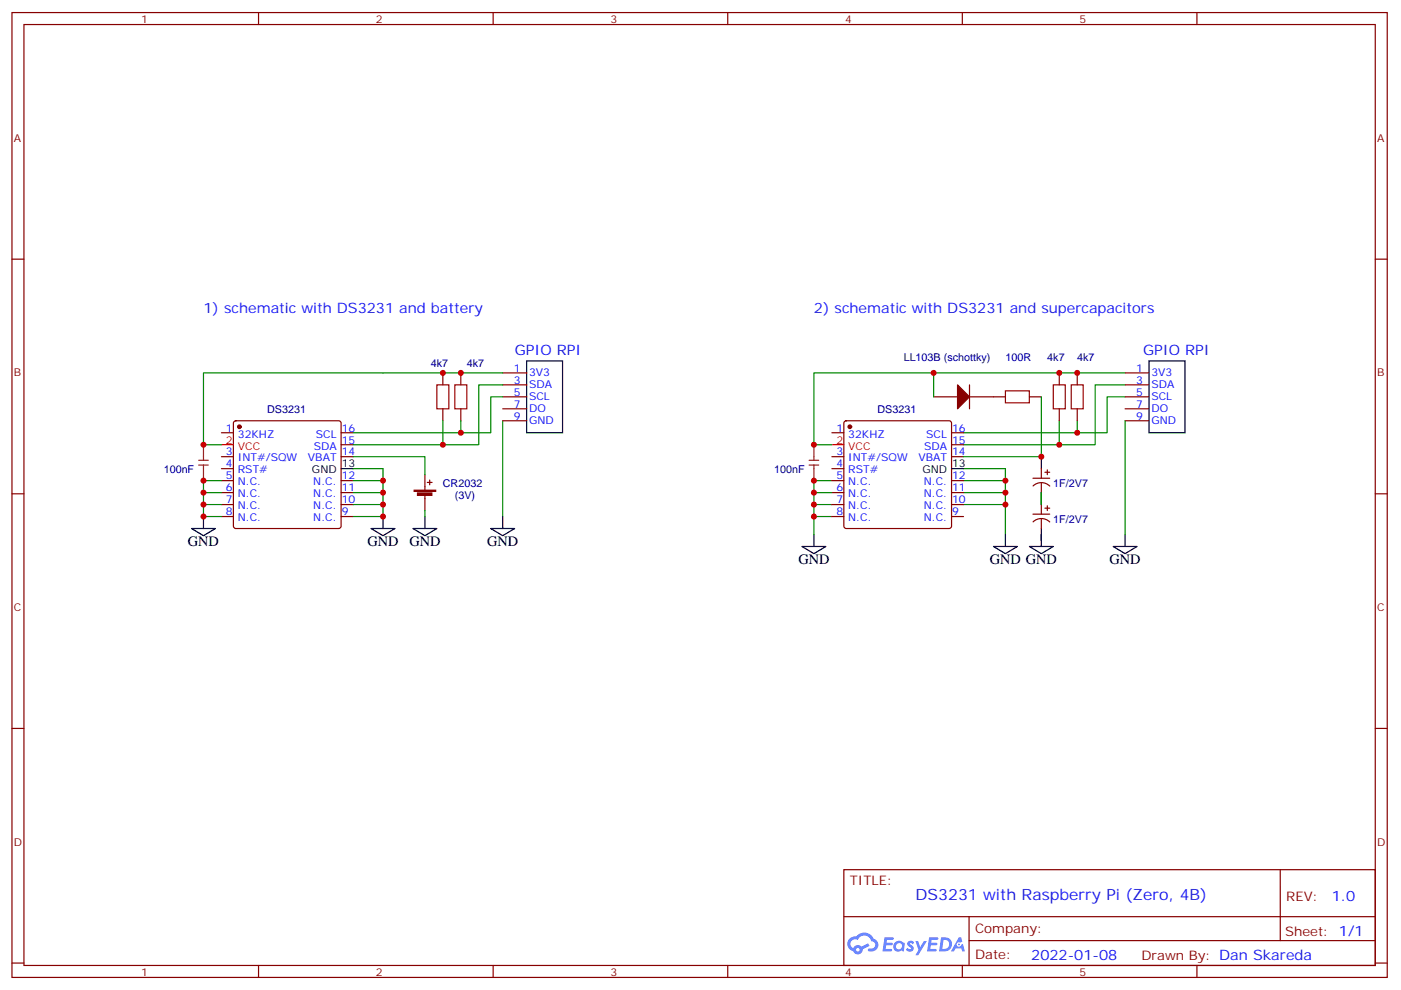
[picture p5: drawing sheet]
<svg xmlns="http://www.w3.org/2000/svg" width="413mm" height="292mm" viewBox="0 0 413 292" stroke-linecap="round" stroke-linejoin="round" font-family="sans-serif">
<g fill="none" stroke="#870000" stroke-width=".35">
<path d="M3.5 3.7h405.4v284.3h-405.4zM7.1 7.2h398.2v277.3h-398.2zM76.2 3.7v3.5M145.3 3.7v3.5M214.5 3.7v3.5M283.6 3.7v3.5M352.8 3.7v3.5M3.5 76.4h3.6M405.3 76.4h3.6M3.5 145.5h3.6M405.3 145.5h3.6M3.5 214.7h3.6"/>
<path d="M405.3 214.7h3.6M248.7 256.3h156.6v28.2h-156.6zM377.3 256.3v20.9M248.7 270.1h156.5M285.6 277.2h119.6M285.6 270.1v14.2M3.5 283.8h3.6M76.2 284.5v3.5M145.3 284.5v3.5M214.5 284.5v3.5M283.6 284.5v3.5M352.8 284.5v3.5"/>
<path d="M405.3 283.8h3.6"/>
</g>
<g fill="#5487ff">
<path d="M267.7 277.5a1.22 1.22 0 0 1 1.7 .2l-.4 .6a.47 .47 0 0 0-.3-.4 .47 .47 0 0 0-.5 .2l.1 .2a1.14 1.14 0 0 1 .8 1.8 1.14 1.14 0 0 1-1.9 0l-.2-.2 .5-.6 .7 .5a.29 .29 0 0 0 .3-.3 .29 .29 0 0 0-.2-.3 1.04 1.04 0 0 1-.6-1.7z"/>
<path d="M260.7 276.2h2.4l.3 .2-.2 .5-1.8 .1-.1 .8h1.5l.3 .4-.3 .4h-1.6l-.2 1.1h1.7l.2 .3-.2 .3-2.6 .1z"/>
<path d="M273.8 276.2h2.4l.3 .2-.1 .5-1.8 .1-.2 .8h1.6l.3 .4-.4 .4-1.6-.1-.1 1.1 1.7 .1 .2 .3-.2 .3-2.6 .1z"/>
<path d="M282.6 276.2h.7l.3 1.3-.6 .3a.69 .69 0 0 0-1 .3 .69 .69 0 0 0 .4 .9 .69 .69 0 0 0 .9-.6l.5-.2 .6 2.2h-.8l-.2-.9h-1.8l-.5 .9h-.8z"/>
<path d="M269.8 277.3h.8l.6 1.8 1.1-1.8h.9l-2.6 4.2h-.8l.9-1.5z"/>
<path d="M277.4 276.2l-.6 4.2h1.3a2.11 2.11 0 0 0 2.5-2.1 2.11 2.11 0 0 0-2.5-2.1zM278.1 277a1.39 1.39 0 0 1 1.7 1.4 1.39 1.39 0 0 1-1.8 1.2h-.3z"/>
<path d="M263.7 277.8a1.54 1.54 0 0 0-.1 2.2 1.54 1.54 0 0 0 2.2 .1l.6 .3 .3-2.3-.2-.3h-.4a1.49 1.49 0 0 0-2.4 0zM264 278.8a.94 .94 0 0 1 1.8 0 .94 .94 0 0 1-1.8 0z"/>
<path d="M250.4 276.6a2.18 2.18 0 0 0 1.1 3.7 1.44 1.44 0 0 0 1.6 .9 1.44 1.44 0 0 0 1.2-1.4l2-1.1-.5-.7-1.9 1a1.47 1.47 0 0 0-2.4 .4 1.39 1.39 0 0 1-.7-1.9 1.39 1.39 0 0 1 2-.5 2.12 2.12 0 0 1 2.2-1.3 2.12 2.12 0 0 1 1.9 1.7 1.14 1.14 0 0 1 1.1 1.4 1.14 1.14 0 0 1-1.7 .7 .43 .43 0 0 0-.5 .4 .43 .43 0 0 0 .4 .5 1.98 1.98 0 0 0 2.5-1.2 1.98 1.98 0 0 0-1.2-2.6 3.1 3.1 0 0 0-5.3-.6l-.9 .1zM252.3 279.9a.55 .55 0 0 1 1.1 0 .55 .55 0 0 1-1.1 0z"/>
<circle cx="282.6" cy="278.3" r=".26"/>
</g>
<g fill="none" stroke="#008700" stroke-width=".35">
<path d="M148.2 113.4h-7.1v17.7h-37M148.2 116.9h-3.6v10.6h-40.5M148.2 109.9h-88.2v21.2h5.3M275.2 109.9v7M306.9 116.9v17.7h-22.9M331.6 116.9h-5.3v10.6h-42.3M331.6 113.4h-8.8v17.7h-38.8M331.6 109.9h-91.7v21.2h5.3M104.1 138.1h8.8v14.1h-8.8M104.1 134.6h21.1v5.3M130.5 124v7.1M135.8 124v3.5"/>
<path d="M148.2 124v28.2M284 138.1h12.3v19.4M312.2 124v7.1M317.5 124v3.5M331.6 124v33.5M60 145.2h5.3M60 148.7h5.3M65.3 141.6h-5.3v10.6h5.3M104.1 141.6h8.8M104.1 145.2h8.8M104.1 148.7h8.8M125.2 150.5v1.7"/>
<path d="M239.9 145.2h5.3M239.9 148.7h5.3M239.9 152.2v5.3M245.2 141.6h-5.3v10.6h5.3M284 141.6h12.3M284 145.2h12.3M284 148.7h12.3M306.9 145.2v3.5M306.9 157.5v1.8"/>
</g>
<path d="M128.8 113.4h3.5v7.1h-3.5zM134.1 113.4h3.5v7.1h-3.5zM296.3 115.2h7.1v3.5h-7.1zM310.4 113.4h3.6v7.1h-3.6zM315.7 113.4h3.6v7.1h-3.6z" fill="none" stroke="#a10000" stroke-width=".35"/>
<g fill="none" stroke="#870000" stroke-width=".35">
<path d="M130.5 109.9v3.5M135.8 109.9v3.5M148.2 109.9h7M148.2 113.4h7M148.2 116.9h7M275.2 116.9h7M285.8 116.9h10.5M285.8 113.4v7.1M303.4 116.9h3.5M312.2 109.9v3.5M317.5 109.9v3.5M331.6 109.9h7.1"/>
<path d="M331.6 113.4h7.1M331.6 116.9h7.1M65.3 127.5h3.5M65.3 134.6h3.5M65.3 138.1h3.5M69 124.2l.5-.2h30.3l.5 .2 .2 .5v30.3l-.2 .5-.5 .3h-30.3l-.5-.3-.2-.5v-30.3zM100.5 127.5h3.6M100.5 134.6h3.6M100.5 131.1h3.6M130.5 120.5v3.5M135.8 120.5v3.5M148.2 120.5h7"/>
<path d="M148.2 124h7M245.2 127.5h3.5M245.2 134.6h3.5M245.2 138.1h3.5M248.9 124.2l.5-.2h30.4l.5 .2 .2 .5v30.3l-.3 .5-.4 .3h-30.4l-.5-.3-.2-.5v-30.3zM280.5 127.5h3.5M280.5 134.6h3.5M280.5 131.1h3.5M306.9 138.1v2.8M308 139.2h1.4M308.7 138.5v1.4M312.2 120.5v3.5"/>
<path d="M317.5 120.5v3.5M331.6 120.5h7.1M331.6 124h7.1M65.3 141.6h3.5M65.3 145.2h3.5M65.3 148.7h3.5M65.3 152.2h3.5M100.5 141.6h3.6M100.5 145.2h3.6M100.5 148.7h3.6M100.5 152.2h3.6M245.2 141.6h3.5"/>
<path d="M245.2 145.2h3.5M245.2 148.7h3.5M245.2 152.2h3.5M280.5 141.6h3.5M280.5 145.2h3.5M280.5 148.7h3.5M280.5 152.2h3.5M304.4 140.9h5M304.4 151.5h5M304.5 143.2a3.5 3.5 0 0 1 4.9 0M304.5 153.8a3.5 3.5 0 0 1 4.9 0M306.9 142.3v2.9"/>
<path d="M306.9 148.7v2.8M306.9 152.9v2.9M308 149.8h1.4M308.7 149v1.5"/>
</g>
<g fill="none" stroke="#000" stroke-width=".35">
<path d="M155.2 106.4h10.6v21.1h-10.6zM338.7 106.4h10.5v21.1h-10.5zM100.5 138.1h3.6M280.5 138.1h3.5M306.9 134.6v3.5M56.4 155.8h7.1l-3.5 2.1zM60 152.2v3.6M109.4 155.8h7l-3.5 2.1zM112.9 152.2v3.6M121.7 155.8h7.1l-3.6 2.1zM125.2 152.2v3.6M144.6 155.8h7.1l-3.5 2.1z"/>
<path d="M148.2 152.2v3.6M239.9 157.5v3.5M296.3 157.5v3.5M306.9 145.2v3.5M306.9 155.8v5.2M331.6 157.5v3.5M236.4 161h7l-3.5 2.2zM292.8 161h7.1l-3.6 2.2zM303.4 161h7l-3.5 2.2zM328.1 161h7l-3.5 2.2z"/>
</g>
<g fill="#870000" stroke="#870000" stroke-width=".35">
<path d="M282.2 113.4l3.6 3.5-3.6 3.6z"/>
<circle cx="70.6" cy="125.8" r=".53"/>
<circle cx="250.5" cy="125.8" r=".53"/>
</g>
<path d="M65.3 131.1h3.5M245.2 131.1h3.5" fill="none" stroke="#f00" stroke-width=".35"/>
<g fill="#850000" stroke="#850000" stroke-width=".35">
<path d="M122.1 144.5h6.3v.3h-6.3z"/>
<path d="M123 145.3h4.3v.7h-4.3z"/>
</g>
<path d="M125.2 139.9v4.6M125.2 145.9v4.6M125.9 142.2h1.5M126.6 141.5v1.4" fill="none" stroke="#850000" stroke-width=".35"/>
<path d="M58.6 135.6h2.8M58.6 137.1h2.8M60 131.1v4.5M60 137.1v4.5M238.5 135.6h2.8M238.5 137.1h2.8M239.9 131.1v4.5M239.9 137.1v4.5" fill="none" stroke="#8c2424" stroke-width=".35"/>
<g fill="#c00">
<circle cx="130.5" cy="109.9" r=".88"/>
<circle cx="135.8" cy="109.9" r=".88"/>
<circle cx="130.5" cy="131.1" r=".88"/>
<circle cx="135.8" cy="127.5" r=".88"/>
<circle cx="112.9" cy="141.6" r=".88"/>
<circle cx="112.9" cy="145.2" r=".88"/>
<circle cx="112.9" cy="148.7" r=".88"/>
<circle cx="112.9" cy="152.2" r=".88"/>
<circle cx="60" cy="145.2" r=".88"/>
<circle cx="60" cy="148.7" r=".88"/>
<circle cx="60" cy="152.2" r=".88"/>
<circle cx="239.9" cy="148.7" r=".88"/>
<circle cx="317.5" cy="127.5" r=".88"/>
<circle cx="312.2" cy="131.1" r=".88"/>
<circle cx="239.9" cy="145.2" r=".88"/>
<circle cx="296.3" cy="148.7" r=".88"/>
<circle cx="296.3" cy="145.2" r=".88"/>
<circle cx="296.3" cy="141.6" r=".88"/>
<circle cx="239.9" cy="141.6" r=".88"/>
<circle cx="239.9" cy="152.2" r=".88"/>
<circle cx="239.9" cy="131.1" r=".88"/>
<circle cx="312.2" cy="109.9" r=".88"/>
<circle cx="317.5" cy="109.9" r=".88"/>
<circle cx="306.9" cy="134.6" r=".88"/>
<circle cx="275.2" cy="109.9" r=".88"/>
<circle cx="60" cy="141.6" r=".88"/>
<circle cx="60" cy="131.1" r=".88"/>
</g>
<text font-size="4.6" fill="#00f" x="269.9" y="265.1">DS3231 with Raspberry Pi (Zero, 4B)</text>
<g font-size="4.2" fill="#00f">
<text x="60" y="92.3">1) schematic with DS3231 and battery</text>
<text x="239.9" y="92.3">2) schematic with DS3231 and supercapacitors</text>
<text x="151.7" y="104.6">GPIO RPI</text>
<text x="336.9" y="104.6">GPIO RPI</text>
<text x="392.5" y="265.6">1.0</text>
<text x="304" y="282.9">2022-01-08</text>
</g>
<g font-size="4.2">
<text x="55.4" y="161">GND</text>
<text x="108.3" y="161">GND</text>
<text x="120.6" y="161">GND</text>
<text x="143.6" y="161">GND</text>
<text x="235.3" y="166.3">GND</text>
<text x="291.7" y="166.3">GND GND</text>
<text x="327" y="166.3">GND</text>
</g>
<g font-size="3.9" fill="#800">
<text x="250.5" y="260.9">TITLE:</text>
<text x="379.1" y="265.6">REV:</text>
<text x="287.4" y="275.1">Company:</text>
<text x="378.7" y="275.7">Sheet: 1/1</text>
<text x="287.4" y="282.8">Date:</text>
<text x="336.4" y="282.8">Drawn By: Dan Skareda</text>
</g>
<g font-size="3.2" fill="#800">
<text x="41.6" y="6.7">1</text>
<text x="110.8" y="6.7">2</text>
<text x="179.9" y="6.7">3</text>
<text x="249.1" y="6.7">4</text>
<text x="318.2" y="6.7">5</text>
<text x="4.1" y="41.8">A</text>
<text x="405.9" y="41.8">A</text>
<text x="4.1" y="110.9">B</text>
<text x="405.9" y="110.9">B</text>
<text x="4.1" y="180.1">C</text>
<text x="405.9" y="180.1">C</text>
<text x="4.1" y="249.2">D</text>
<text x="405.9" y="249.2">D</text>
<text x="41.6" y="287.5">1</text>
<text x="110.8" y="287.5">2</text>
<text x="179.9" y="287.5">3</text>
<text x="249.1" y="287.5">4</text>
<text x="318.2" y="287.5">5</text>
</g>
<g font-size="3.2" fill="#000080">
<text x="266.3" y="106.4">LL103B (schottky)</text>
<text x="296.3" y="106.4">100R</text>
<text x="308.7" y="106.4">4k7</text>
<text x="317.5" y="106.4">4k7</text>
<text x="127" y="108.1">4k7</text>
<text x="137.6" y="108.1">4k7</text>
<text x="78.7" y="121.6">DS3231</text>
<text x="258.6" y="121.6">DS3231</text>
<text x="48.2" y="139.3">100nF</text>
<text x="130.5" y="143.4">CR2032</text>
<text x="228.2" y="139.3">100nF</text>
<text x="310.4" y="143.4">1F/2V7</text>
<text x="134.1" y="146.9">(3V)</text>
<text x="310.4" y="154">1F/2V7</text>
</g>
<g font-size="3.2" fill="#00f">
<text x="151.4" y="109.5">1</text>
<text x="151.4" y="113.1">3</text>
<text x="155.9" y="110.9">3V3</text>
<text x="334.9" y="113.1">3</text>
<text x="334.9" y="109.5">1</text>
<text x="339.4" y="110.9">3V3</text>
<text x="151.4" y="116.6">5</text>
<text x="155.9" y="114.5">SDA</text>
<text x="155.9" y="118">SCL</text>
<text x="334.9" y="116.6">5</text>
<text x="339.4" y="118">SCL</text>
<text x="339.4" y="114.5">SDA</text>
<text x="151.4" y="120.1">7</text>
<text x="151.4" y="123.6">9</text>
<text x="155.9" y="121.5">DO</text>
<text x="155.9" y="125.1">GND</text>
<text x="334.9" y="123.6">9</text>
<text x="334.9" y="120.1">7</text>
<text x="339.4" y="125.1">GND</text>
<text x="339.4" y="121.5">DO</text>
<text x="66.6" y="127.2">1</text>
<text x="70.1" y="128.9">32KHZ</text>
<text x="93.1" y="128.9">SCL</text>
<text x="100.7" y="130.7">15</text>
<text x="100.7" y="127.2">16</text>
<text x="246.5" y="127.2">1</text>
<text x="250" y="128.9">32KHZ</text>
<text x="273" y="128.9">SCL</text>
<text x="280.6" y="130.7">15</text>
<text x="280.6" y="127.2">16</text>
<text x="66.6" y="134.2">3</text>
<text x="66.6" y="137.8">4</text>
<text x="70.1" y="136">INT#/SQW</text>
<text x="90.8" y="136">VBAT</text>
<text x="92.5" y="132.5">SDA</text>
<text x="100.7" y="134.2">14</text>
<text x="246.5" y="134.2">3</text>
<text x="246.5" y="137.8">4</text>
<text x="250" y="136">INT#/SQW</text>
<text x="270.7" y="136">VBAT</text>
<text x="272.4" y="132.5">SDA</text>
<text x="280.6" y="134.2">14</text>
<text x="66.6" y="141.3">5</text>
<text x="70.1" y="139.5">RST#</text>
<text x="70.1" y="143.1">N.C.</text>
<text x="92.3" y="143.1">N.C.</text>
<text x="100.7" y="141.3">12</text>
<text x="246.5" y="141.3">5</text>
<text x="250" y="139.5">RST#</text>
<text x="250" y="143.1">N.C.</text>
<text x="272.3" y="143.1">N.C.</text>
<text x="280.6" y="141.3">12</text>
<text x="66.6" y="144.8">6</text>
<text x="66.6" y="148.3">7</text>
<text x="70.1" y="146.6">N.C.</text>
<text x="92.3" y="146.6">N.C.</text>
<text x="100.7" y="148.3">10</text>
<text x="100.7" y="144.8">11</text>
<text x="246.5" y="144.8">6</text>
<text x="246.5" y="148.3">7</text>
<text x="250" y="146.6">N.C.</text>
<text x="272.3" y="146.6">N.C.</text>
<text x="280.6" y="148.3">10</text>
<text x="280.6" y="144.8">11</text>
<text x="66.6" y="151.9">8</text>
<text x="70.1" y="150.1">N.C.</text>
<text x="70.1" y="153.6">N.C.</text>
<text x="92.3" y="153.6">N.C.</text>
<text x="92.3" y="150.1">N.C.</text>
<text x="100.7" y="151.9">9</text>
<text x="246.5" y="151.9">8</text>
<text x="250" y="150.1">N.C.</text>
<text x="250" y="153.6">N.C.</text>
<text x="272.3" y="153.6">N.C.</text>
<text x="272.3" y="150.1">N.C.</text>
<text x="280.6" y="151.9">9</text>
</g>
<g font-size="3.2" fill="#f00">
<text x="66.6" y="130.7">2</text>
<text x="246.5" y="130.7">2</text>
<text x="70.1" y="132.5">VCC</text>
<text x="250" y="132.5">VCC</text>
</g>
<g font-size="3.2">
<text x="100.7" y="137.8">13</text>
<text x="280.6" y="137.8">13</text>
<text x="92" y="139.5">GND</text>
<text x="271.9" y="139.5">GND</text>
</g>
</svg>
